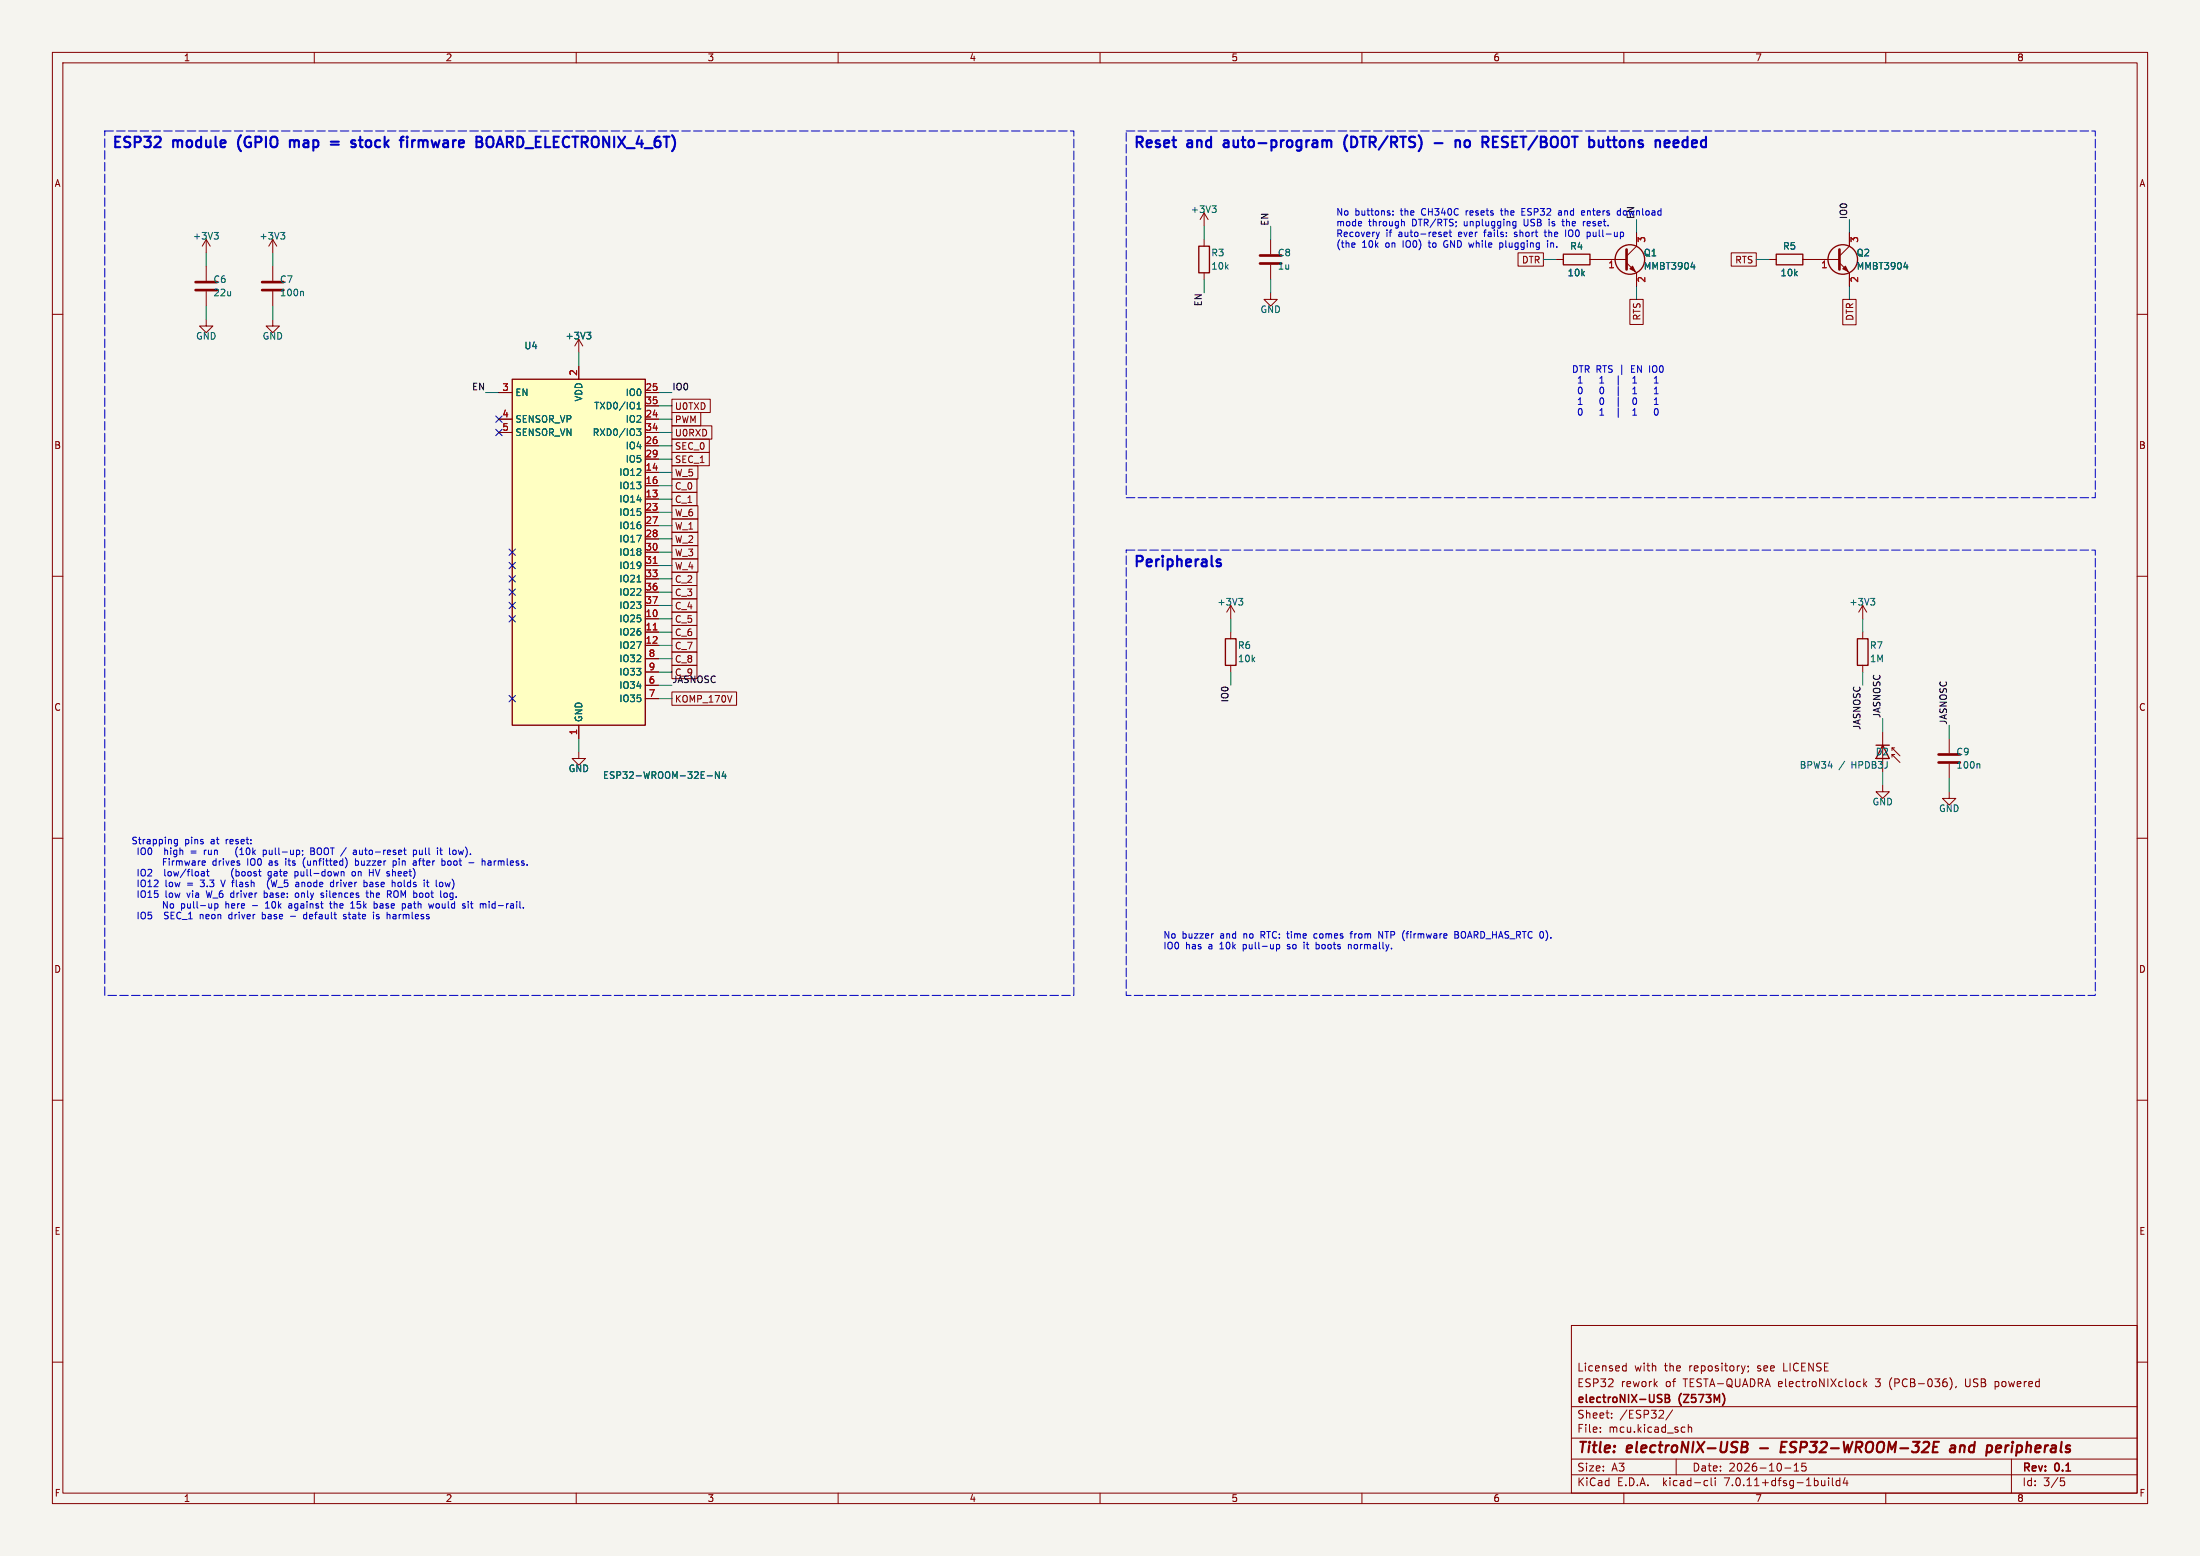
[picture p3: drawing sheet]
(kicad_sch
 (version 20230121)
 (generator eeschema)
 (paper "A3")
 (title_block
  (title "electroNIX-USB - ESP32-WROOM-32E and peripherals")
  (date "2026-10-15")
  (rev "0.1")
  (company "electroNIX-USB (Z573M)")
  (comment 1 "ESP32 rework of TESTA-QUADRA electroNIXclock 3 (PCB-036), USB powered")
  (comment 2 "Licensed with the repository; see LICENSE"))
 (lib_symbols
  (symbol "RF_Module:ESP32-WROOM-32E" (in_bom yes) (on_board yes)
   (property "Reference" "U" (at -12.7 34.29 0) (effects (font (size 1.27 1.27)) (justify left)))
   (property "Value" "ESP32-WROOM-32E" (at 1.27 34.29 0) (effects (font (size 1.27 1.27)) (justify left)))
   (property "Footprint" "RF_Module:ESP32-WROOM-32D" (at 16.51 -34.29 0) (effects (font (size 1.27 1.27)) hide))
   (property "Datasheet" "https://www.espressif.com/sites/default/files/documentation/esp32-wroom-32e_esp32-wroom-32ue_datasheet_en.pdf" (at 0 0 0) (effects (font (size 1.27 1.27)) hide))
   (symbol "ESP32-WROOM-32E_0_1"
    (rectangle (start -12.7 33.02) (end 12.7 -33.02) (stroke (width 0.254) (type default)) (fill (type background))))
   (symbol "ESP32-WROOM-32E_1_1"
    (pin power_in line (at 0 -35.56 90) (length 2.54) (name "GND" (effects (font (size 1.27 1.27)))) (number "1" (effects (font (size 1.27 1.27)))))
    (pin bidirectional line (at 15.24 -12.7 180) (length 2.54) (name "IO25" (effects (font (size 1.27 1.27)))) (number "10" (effects (font (size 1.27 1.27)))))
    (pin bidirectional line (at 15.24 -15.24 180) (length 2.54) (name "IO26" (effects (font (size 1.27 1.27)))) (number "11" (effects (font (size 1.27 1.27)))))
    (pin bidirectional line (at 15.24 -17.78 180) (length 2.54) (name "IO27" (effects (font (size 1.27 1.27)))) (number "12" (effects (font (size 1.27 1.27)))))
    (pin bidirectional line (at 15.24 10.16 180) (length 2.54) (name "IO14" (effects (font (size 1.27 1.27)))) (number "13" (effects (font (size 1.27 1.27)))))
    (pin bidirectional line (at 15.24 15.24 180) (length 2.54) (name "IO12" (effects (font (size 1.27 1.27)))) (number "14" (effects (font (size 1.27 1.27)))))
    (pin passive line (at 0 -35.56 90) (length 2.54) hide (name "GND" (effects (font (size 1.27 1.27)))) (number "15" (effects (font (size 1.27 1.27)))))
    (pin bidirectional line (at 15.24 12.7 180) (length 2.54) (name "IO13" (effects (font (size 1.27 1.27)))) (number "16" (effects (font (size 1.27 1.27)))))
    (pin no_connect line (at -12.7 -5.08 0) (length 2.54) hide (name "NC" (effects (font (size 1.27 1.27)))) (number "17" (effects (font (size 1.27 1.27)))))
    (pin no_connect line (at -12.7 -7.62 0) (length 2.54) hide (name "NC" (effects (font (size 1.27 1.27)))) (number "18" (effects (font (size 1.27 1.27)))))
    (pin no_connect line (at -12.7 -12.7 0) (length 2.54) hide (name "NC" (effects (font (size 1.27 1.27)))) (number "19" (effects (font (size 1.27 1.27)))))
    (pin power_in line (at 0 35.56 270) (length 2.54) (name "VDD" (effects (font (size 1.27 1.27)))) (number "2" (effects (font (size 1.27 1.27)))))
    (pin no_connect line (at -12.7 -10.16 0) (length 2.54) hide (name "NC" (effects (font (size 1.27 1.27)))) (number "20" (effects (font (size 1.27 1.27)))))
    (pin no_connect line (at -12.7 0 0) (length 2.54) hide (name "NC" (effects (font (size 1.27 1.27)))) (number "21" (effects (font (size 1.27 1.27)))))
    (pin no_connect line (at -12.7 -2.54 0) (length 2.54) hide (name "NC" (effects (font (size 1.27 1.27)))) (number "22" (effects (font (size 1.27 1.27)))))
    (pin bidirectional line (at 15.24 7.62 180) (length 2.54) (name "IO15" (effects (font (size 1.27 1.27)))) (number "23" (effects (font (size 1.27 1.27)))))
    (pin bidirectional line (at 15.24 25.4 180) (length 2.54) (name "IO2" (effects (font (size 1.27 1.27)))) (number "24" (effects (font (size 1.27 1.27)))))
    (pin bidirectional line (at 15.24 30.48 180) (length 2.54) (name "IO0" (effects (font (size 1.27 1.27)))) (number "25" (effects (font (size 1.27 1.27)))))
    (pin bidirectional line (at 15.24 20.32 180) (length 2.54) (name "IO4" (effects (font (size 1.27 1.27)))) (number "26" (effects (font (size 1.27 1.27)))))
    (pin bidirectional line (at 15.24 5.08 180) (length 2.54) (name "IO16" (effects (font (size 1.27 1.27)))) (number "27" (effects (font (size 1.27 1.27)))))
    (pin bidirectional line (at 15.24 2.54 180) (length 2.54) (name "IO17" (effects (font (size 1.27 1.27)))) (number "28" (effects (font (size 1.27 1.27)))))
    (pin bidirectional line (at 15.24 17.78 180) (length 2.54) (name "IO5" (effects (font (size 1.27 1.27)))) (number "29" (effects (font (size 1.27 1.27)))))
    (pin input line (at -15.24 30.48 0) (length 2.54) (name "EN" (effects (font (size 1.27 1.27)))) (number "3" (effects (font (size 1.27 1.27)))))
    (pin bidirectional line (at 15.24 0 180) (length 2.54) (name "IO18" (effects (font (size 1.27 1.27)))) (number "30" (effects (font (size 1.27 1.27)))))
    (pin bidirectional line (at 15.24 -2.54 180) (length 2.54) (name "IO19" (effects (font (size 1.27 1.27)))) (number "31" (effects (font (size 1.27 1.27)))))
    (pin no_connect line (at -12.7 -27.94 0) (length 2.54) hide (name "NC" (effects (font (size 1.27 1.27)))) (number "32" (effects (font (size 1.27 1.27)))))
    (pin bidirectional line (at 15.24 -5.08 180) (length 2.54) (name "IO21" (effects (font (size 1.27 1.27)))) (number "33" (effects (font (size 1.27 1.27)))))
    (pin bidirectional line (at 15.24 22.86 180) (length 2.54) (name "RXD0/IO3" (effects (font (size 1.27 1.27)))) (number "34" (effects (font (size 1.27 1.27)))))
    (pin bidirectional line (at 15.24 27.94 180) (length 2.54) (name "TXD0/IO1" (effects (font (size 1.27 1.27)))) (number "35" (effects (font (size 1.27 1.27)))))
    (pin bidirectional line (at 15.24 -7.62 180) (length 2.54) (name "IO22" (effects (font (size 1.27 1.27)))) (number "36" (effects (font (size 1.27 1.27)))))
    (pin bidirectional line (at 15.24 -10.16 180) (length 2.54) (name "IO23" (effects (font (size 1.27 1.27)))) (number "37" (effects (font (size 1.27 1.27)))))
    (pin passive line (at 0 -35.56 90) (length 2.54) hide (name "GND" (effects (font (size 1.27 1.27)))) (number "38" (effects (font (size 1.27 1.27)))))
    (pin passive line (at 0 -35.56 90) (length 2.54) hide (name "GND" (effects (font (size 1.27 1.27)))) (number "39" (effects (font (size 1.27 1.27)))))
    (pin input line (at -15.24 25.4 0) (length 2.54) (name "SENSOR_VP" (effects (font (size 1.27 1.27)))) (number "4" (effects (font (size 1.27 1.27)))))
    (pin input line (at -15.24 22.86 0) (length 2.54) (name "SENSOR_VN" (effects (font (size 1.27 1.27)))) (number "5" (effects (font (size 1.27 1.27)))))
    (pin input line (at 15.24 -25.4 180) (length 2.54) (name "IO34" (effects (font (size 1.27 1.27)))) (number "6" (effects (font (size 1.27 1.27)))))
    (pin input line (at 15.24 -27.94 180) (length 2.54) (name "IO35" (effects (font (size 1.27 1.27)))) (number "7" (effects (font (size 1.27 1.27)))))
    (pin bidirectional line (at 15.24 -20.32 180) (length 2.54) (name "IO32" (effects (font (size 1.27 1.27)))) (number "8" (effects (font (size 1.27 1.27)))))
    (pin bidirectional line (at 15.24 -22.86 180) (length 2.54) (name "IO33" (effects (font (size 1.27 1.27)))) (number "9" (effects (font (size 1.27 1.27)))))))
  (symbol "power:GND"
   (power)
   (pin_names
    (offset 0)) (in_bom yes) (on_board yes)
   (property "Reference" "#PWR" (at 0 -6.35 0) (effects (font (size 1.27 1.27)) hide))
   (property "Value" "GND" (at 0 -3.81 0) (effects (font (size 1.27 1.27))))
   (property "Footprint" "" (at 0 0 0) (effects (font (size 1.27 1.27)) hide))
   (property "Datasheet" "" (at 0 0 0) (effects (font (size 1.27 1.27)) hide))
   (symbol "GND_0_1"
    (polyline (pts (xy 0 0) (xy 0 -1.27) (xy 1.27 -1.27) (xy 0 -2.54) (xy -1.27 -1.27) (xy 0 -1.27)) (stroke (width 0) (type default)) (fill (type none))))
   (symbol "GND_1_1"
    (pin power_in line (at 0 0 270) (length 0) hide (name "GND" (effects (font (size 1.27 1.27)))) (number "1" (effects (font (size 1.27 1.27)))))))
  (symbol "power:+3V3"
   (power)
   (pin_names
    (offset 0)) (in_bom yes) (on_board yes)
   (property "Reference" "#PWR" (at 0 -3.81 0) (effects (font (size 1.27 1.27)) hide))
   (property "Value" "+3V3" (at 0 3.556 0) (effects (font (size 1.27 1.27))))
   (property "Footprint" "" (at 0 0 0) (effects (font (size 1.27 1.27)) hide))
   (property "Datasheet" "" (at 0 0 0) (effects (font (size 1.27 1.27)) hide))
   (symbol "+3V3_0_1"
    (polyline (pts (xy -0.762 1.27) (xy 0 2.54)) (stroke (width 0) (type default)) (fill (type none)))
    (polyline (pts (xy 0 0) (xy 0 2.54)) (stroke (width 0) (type default)) (fill (type none)))
    (polyline (pts (xy 0 2.54) (xy 0.762 1.27)) (stroke (width 0) (type default)) (fill (type none))))
   (symbol "+3V3_1_1"
    (pin power_in line (at 0 0 90) (length 0) hide (name "+3V3" (effects (font (size 1.27 1.27)))) (number "1" (effects (font (size 1.27 1.27)))))))
  (symbol "Device:C"
   (pin_numbers hide)
   (pin_names
    (offset 0.254)) (in_bom yes) (on_board yes)
   (property "Reference" "C" (at 0.635 2.54 0) (effects (font (size 1.27 1.27)) (justify left)))
   (property "Value" "C" (at 0.635 -2.54 0) (effects (font (size 1.27 1.27)) (justify left)))
   (property "Footprint" "" (at 0.9652 -3.81 0) (effects (font (size 1.27 1.27)) hide))
   (property "Datasheet" "~" (at 0 0 0) (effects (font (size 1.27 1.27)) hide))
   (symbol "C_0_1"
    (polyline (pts (xy -2.032 -0.762) (xy 2.032 -0.762)) (stroke (width 0.508) (type default)) (fill (type none)))
    (polyline (pts (xy -2.032 0.762) (xy 2.032 0.762)) (stroke (width 0.508) (type default)) (fill (type none))))
   (symbol "C_1_1"
    (pin passive line (at 0 3.81 270) (length 2.794) (name "~" (effects (font (size 1.27 1.27)))) (number "1" (effects (font (size 1.27 1.27)))))
    (pin passive line (at 0 -3.81 90) (length 2.794) (name "~" (effects (font (size 1.27 1.27)))) (number "2" (effects (font (size 1.27 1.27)))))))
  (symbol "Device:R"
   (pin_numbers hide)
   (pin_names
    (offset 0)) (in_bom yes) (on_board yes)
   (property "Reference" "R" (at 2.032 0 90) (effects (font (size 1.27 1.27))))
   (property "Value" "R" (at 0 0 90) (effects (font (size 1.27 1.27))))
   (property "Footprint" "" (at -1.778 0 90) (effects (font (size 1.27 1.27)) hide))
   (property "Datasheet" "~" (at 0 0 0) (effects (font (size 1.27 1.27)) hide))
   (symbol "R_0_1"
    (rectangle (start -1.016 -2.54) (end 1.016 2.54) (stroke (width 0.254) (type default)) (fill (type none))))
   (symbol "R_1_1"
    (pin passive line (at 0 3.81 270) (length 1.27) (name "~" (effects (font (size 1.27 1.27)))) (number "1" (effects (font (size 1.27 1.27)))))
    (pin passive line (at 0 -3.81 90) (length 1.27) (name "~" (effects (font (size 1.27 1.27)))) (number "2" (effects (font (size 1.27 1.27)))))))
  (symbol "Transistor_BJT:MMBT3904"
   (pin_names
    (offset 0) hide) (in_bom yes) (on_board yes)
   (property "Reference" "Q" (at 5.08 1.905 0) (effects (font (size 1.27 1.27)) (justify left)))
   (property "Value" "MMBT3904" (at 5.08 0 0) (effects (font (size 1.27 1.27)) (justify left)))
   (property "Footprint" "Package_TO_SOT_SMD:SOT-23" (at 5.08 -1.905 0) (effects (font (size 1.27 1.27) italic) (justify left) hide))
   (property "Datasheet" "https://www.onsemi.com/pdf/datasheet/pzt3904-d.pdf" (at 0 0 0) (effects (font (size 1.27 1.27)) (justify left) hide))
   (symbol "MMBT3904_0_1"
    (polyline (pts (xy 0.635 0.635) (xy 2.54 2.54)) (stroke (width 0) (type default)) (fill (type none)))
    (polyline (pts (xy 0.635 -0.635) (xy 2.54 -2.54) (xy 2.54 -2.54)) (stroke (width 0) (type default)) (fill (type none)))
    (polyline (pts (xy 0.635 1.905) (xy 0.635 -1.905) (xy 0.635 -1.905)) (stroke (width 0.508) (type default)) (fill (type none)))
    (polyline (pts (xy 1.27 -1.778) (xy 1.778 -1.27) (xy 2.286 -2.286) (xy 1.27 -1.778) (xy 1.27 -1.778)) (stroke (width 0) (type default)) (fill (type outline)))
    (circle (center 1.27 0) (radius 2.8194) (stroke (width 0.254) (type default)) (fill (type none))))
   (symbol "MMBT3904_1_1"
    (pin input line (at -5.08 0 0) (length 5.715) (name "B" (effects (font (size 1.27 1.27)))) (number "1" (effects (font (size 1.27 1.27)))))
    (pin passive line (at 2.54 -5.08 90) (length 2.54) (name "E" (effects (font (size 1.27 1.27)))) (number "2" (effects (font (size 1.27 1.27)))))
    (pin passive line (at 2.54 5.08 270) (length 2.54) (name "C" (effects (font (size 1.27 1.27)))) (number "3" (effects (font (size 1.27 1.27)))))))
  (symbol "Device:D_Photo"
   (pin_numbers hide)
   (pin_names hide) (in_bom yes) (on_board yes)
   (property "Reference" "D" (at 0.508 1.778 0) (effects (font (size 1.27 1.27)) (justify left)))
   (property "Value" "D_Photo" (at -1.016 -2.794 0) (effects (font (size 1.27 1.27))))
   (property "Footprint" "" (at -1.27 0 0) (effects (font (size 1.27 1.27)) hide))
   (property "Datasheet" "~" (at -1.27 0 0) (effects (font (size 1.27 1.27)) hide))
   (symbol "D_Photo_0_1"
    (polyline (pts (xy -2.54 1.27) (xy -2.54 -1.27)) (stroke (width 0.254) (type default)) (fill (type none)))
    (polyline (pts (xy -2.032 1.778) (xy -1.524 1.778)) (stroke (width 0) (type default)) (fill (type none)))
    (polyline (pts (xy 0 0) (xy -2.54 0)) (stroke (width 0) (type default)) (fill (type none)))
    (polyline (pts (xy -0.508 3.302) (xy -2.032 1.778) (xy -2.032 2.286)) (stroke (width 0) (type default)) (fill (type none)))
    (polyline (pts (xy 0 -1.27) (xy 0 1.27) (xy -2.54 0) (xy 0 -1.27)) (stroke (width 0.254) (type default)) (fill (type none)))
    (polyline (pts (xy 0.762 3.302) (xy -0.762 1.778) (xy -0.762 2.286) (xy -0.762 1.778) (xy -0.254 1.778)) (stroke (width 0) (type default)) (fill (type none))))
   (symbol "D_Photo_1_1"
    (pin passive line (at -5.08 0 0) (length 2.54) (name "K" (effects (font (size 1.27 1.27)))) (number "1" (effects (font (size 1.27 1.27)))))
    (pin passive line (at 2.54 0 180) (length 2.54) (name "A" (effects (font (size 1.27 1.27)))) (number "2" (effects (font (size 1.27 1.27))))))))
 (wire (pts (xy 110.49 140.97) (xy 110.49 143.51)) (stroke (width 0) (type default)))
 (wire (pts (xy 125.73 118.11) (xy 128.27 118.11)) (stroke (width 0) (type default)))
 (wire (pts (xy 125.73 120.65) (xy 128.27 120.65)) (stroke (width 0) (type default)))
 (wire (pts (xy 125.73 123.19) (xy 128.27 123.19)) (stroke (width 0) (type default)))
 (wire (pts (xy 125.73 95.25) (xy 128.27 95.25)) (stroke (width 0) (type default)))
 (wire (pts (xy 125.73 90.17) (xy 128.27 90.17)) (stroke (width 0) (type default)))
 (wire (pts (xy 125.73 92.71) (xy 128.27 92.71)) (stroke (width 0) (type default)))
 (no_connect (at 97.79 110.49))
 (no_connect (at 97.79 113.03))
 (no_connect (at 97.79 118.11))
 (wire (pts (xy 110.49 69.85) (xy 110.49 67.31)) (stroke (width 0) (type default)))
 (no_connect (at 97.79 115.57))
 (no_connect (at 97.79 105.41))
 (no_connect (at 97.79 107.95))
 (wire (pts (xy 125.73 97.79) (xy 128.27 97.79)) (stroke (width 0) (type default)))
 (wire (pts (xy 125.73 80.01) (xy 128.27 80.01)) (stroke (width 0) (type default)))
 (wire (pts (xy 125.73 74.93) (xy 128.27 74.93)) (stroke (width 0) (type default)))
 (wire (pts (xy 125.73 85.09) (xy 128.27 85.09)) (stroke (width 0) (type default)))
 (wire (pts (xy 125.73 100.33) (xy 128.27 100.33)) (stroke (width 0) (type default)))
 (wire (pts (xy 125.73 102.87) (xy 128.27 102.87)) (stroke (width 0) (type default)))
 (wire (pts (xy 125.73 87.63) (xy 128.27 87.63)) (stroke (width 0) (type default)))
 (wire (pts (xy 95.25 74.93) (xy 92.71 74.93)) (stroke (width 0) (type default)))
 (wire (pts (xy 125.73 105.41) (xy 128.27 105.41)) (stroke (width 0) (type default)))
 (wire (pts (xy 125.73 107.95) (xy 128.27 107.95)) (stroke (width 0) (type default)))
 (no_connect (at 97.79 133.35))
 (wire (pts (xy 125.73 110.49) (xy 128.27 110.49)) (stroke (width 0) (type default)))
 (wire (pts (xy 125.73 82.55) (xy 128.27 82.55)) (stroke (width 0) (type default)))
 (wire (pts (xy 125.73 77.47) (xy 128.27 77.47)) (stroke (width 0) (type default)))
 (wire (pts (xy 125.73 113.03) (xy 128.27 113.03)) (stroke (width 0) (type default)))
 (wire (pts (xy 125.73 115.57) (xy 128.27 115.57)) (stroke (width 0) (type default)))
 (no_connect (at 95.25 80.01))
 (no_connect (at 95.25 82.55))
 (wire (pts (xy 125.73 130.81) (xy 128.27 130.81)) (stroke (width 0) (type default)))
 (wire (pts (xy 125.73 133.35) (xy 128.27 133.35)) (stroke (width 0) (type default)))
 (wire (pts (xy 125.73 125.73) (xy 128.27 125.73)) (stroke (width 0) (type default)))
 (wire (pts (xy 125.73 128.27) (xy 128.27 128.27)) (stroke (width 0) (type default)))
 (wire (pts (xy 39.37 50.8) (xy 39.37 48.26)) (stroke (width 0) (type default)))
 (wire (pts (xy 39.37 58.42) (xy 39.37 60.96)) (stroke (width 0) (type default)))
 (wire (pts (xy 52.07 50.8) (xy 52.07 48.26)) (stroke (width 0) (type default)))
 (wire (pts (xy 52.07 58.42) (xy 52.07 60.96)) (stroke (width 0) (type default)))
 (wire (pts (xy 229.87 45.72) (xy 229.87 43.18)) (stroke (width 0) (type default)))
 (wire (pts (xy 229.87 53.34) (xy 229.87 55.88)) (stroke (width 0) (type default)))
 (wire (pts (xy 242.57 45.72) (xy 242.57 43.18)) (stroke (width 0) (type default)))
 (wire (pts (xy 242.57 53.34) (xy 242.57 55.88)) (stroke (width 0) (type default)))
 (wire (pts (xy 297.18 49.53) (xy 294.64 49.53)) (stroke (width 0) (type default)))
 (wire (pts (xy 312.42 54.61) (xy 312.42 57.15)) (stroke (width 0) (type default)))
 (wire (pts (xy 312.42 44.45) (xy 312.42 41.91)) (stroke (width 0) (type default)))
 (wire (pts (xy 337.82 49.53) (xy 335.28 49.53)) (stroke (width 0) (type default)))
 (wire (pts (xy 353.06 54.61) (xy 353.06 57.15)) (stroke (width 0) (type default)))
 (wire (pts (xy 353.06 44.45) (xy 353.06 41.91)) (stroke (width 0) (type default)))
 (wire (pts (xy 234.95 120.65) (xy 234.95 118.11)) (stroke (width 0) (type default)))
 (wire (pts (xy 234.95 128.27) (xy 234.95 130.81)) (stroke (width 0) (type default)))
 (wire (pts (xy 355.6 120.65) (xy 355.6 118.11)) (stroke (width 0) (type default)))
 (wire (pts (xy 355.6 128.27) (xy 355.6 130.81)) (stroke (width 0) (type default)))
 (wire (pts (xy 359.41 139.7) (xy 359.41 137.16)) (stroke (width 0) (type default)))
 (wire (pts (xy 359.41 147.32) (xy 359.41 149.86)) (stroke (width 0) (type default)))
 (wire (pts (xy 372.11 140.97) (xy 372.11 138.43)) (stroke (width 0) (type default)))
 (wire (pts (xy 372.11 148.59) (xy 372.11 151.13)) (stroke (width 0) (type default)))
 (global_label "C_5"
  (shape passive) (at 128.27 118.11 0) (fields_autoplaced) (effects (font (size 1.27 1.27)) (justify left))
  (property "Intersheetrefs" "${INTERSHEET_REFS}" (at 128.27 118.11 0) (effects (font (size 1.27 1.27)) hide)))
 (global_label "C_6"
  (shape passive) (at 128.27 120.65 0) (fields_autoplaced) (effects (font (size 1.27 1.27)) (justify left))
  (property "Intersheetrefs" "${INTERSHEET_REFS}" (at 128.27 120.65 0) (effects (font (size 1.27 1.27)) hide)))
 (global_label "C_7"
  (shape passive) (at 128.27 123.19 0) (fields_autoplaced) (effects (font (size 1.27 1.27)) (justify left))
  (property "Intersheetrefs" "${INTERSHEET_REFS}" (at 128.27 123.19 0) (effects (font (size 1.27 1.27)) hide)))
 (global_label "C_1"
  (shape passive) (at 128.27 95.25 0) (fields_autoplaced) (effects (font (size 1.27 1.27)) (justify left))
  (property "Intersheetrefs" "${INTERSHEET_REFS}" (at 128.27 95.25 0) (effects (font (size 1.27 1.27)) hide)))
 (global_label "W_5"
  (shape passive) (at 128.27 90.17 0) (fields_autoplaced) (effects (font (size 1.27 1.27)) (justify left))
  (property "Intersheetrefs" "${INTERSHEET_REFS}" (at 128.27 90.17 0) (effects (font (size 1.27 1.27)) hide)))
 (global_label "C_0"
  (shape passive) (at 128.27 92.71 0) (fields_autoplaced) (effects (font (size 1.27 1.27)) (justify left))
  (property "Intersheetrefs" "${INTERSHEET_REFS}" (at 128.27 92.71 0) (effects (font (size 1.27 1.27)) hide)))
 (global_label "W_6"
  (shape passive) (at 128.27 97.79 0) (fields_autoplaced) (effects (font (size 1.27 1.27)) (justify left))
  (property "Intersheetrefs" "${INTERSHEET_REFS}" (at 128.27 97.79 0) (effects (font (size 1.27 1.27)) hide)))
 (global_label "PWM"
  (shape passive) (at 128.27 80.01 0) (fields_autoplaced) (effects (font (size 1.27 1.27)) (justify left))
  (property "Intersheetrefs" "${INTERSHEET_REFS}" (at 128.27 80.01 0) (effects (font (size 1.27 1.27)) hide)))
 (label "IO0" (at 128.27 74.93 0) (fields_autoplaced) (effects (font (size 1.27 1.27)) (justify left bottom)))
 (global_label "SEC_0"
  (shape passive) (at 128.27 85.09 0) (fields_autoplaced) (effects (font (size 1.27 1.27)) (justify left))
  (property "Intersheetrefs" "${INTERSHEET_REFS}" (at 128.27 85.09 0) (effects (font (size 1.27 1.27)) hide)))
 (global_label "W_1"
  (shape passive) (at 128.27 100.33 0) (fields_autoplaced) (effects (font (size 1.27 1.27)) (justify left))
  (property "Intersheetrefs" "${INTERSHEET_REFS}" (at 128.27 100.33 0) (effects (font (size 1.27 1.27)) hide)))
 (global_label "W_2"
  (shape passive) (at 128.27 102.87 0) (fields_autoplaced) (effects (font (size 1.27 1.27)) (justify left))
  (property "Intersheetrefs" "${INTERSHEET_REFS}" (at 128.27 102.87 0) (effects (font (size 1.27 1.27)) hide)))
 (global_label "SEC_1"
  (shape passive) (at 128.27 87.63 0) (fields_autoplaced) (effects (font (size 1.27 1.27)) (justify left))
  (property "Intersheetrefs" "${INTERSHEET_REFS}" (at 128.27 87.63 0) (effects (font (size 1.27 1.27)) hide)))
 (label "EN" (at 92.71 74.93 180) (fields_autoplaced) (effects (font (size 1.27 1.27)) (justify right bottom)))
 (global_label "W_3"
  (shape passive) (at 128.27 105.41 0) (fields_autoplaced) (effects (font (size 1.27 1.27)) (justify left))
  (property "Intersheetrefs" "${INTERSHEET_REFS}" (at 128.27 105.41 0) (effects (font (size 1.27 1.27)) hide)))
 (global_label "W_4"
  (shape passive) (at 128.27 107.95 0) (fields_autoplaced) (effects (font (size 1.27 1.27)) (justify left))
  (property "Intersheetrefs" "${INTERSHEET_REFS}" (at 128.27 107.95 0) (effects (font (size 1.27 1.27)) hide)))
 (global_label "C_2"
  (shape passive) (at 128.27 110.49 0) (fields_autoplaced) (effects (font (size 1.27 1.27)) (justify left))
  (property "Intersheetrefs" "${INTERSHEET_REFS}" (at 128.27 110.49 0) (effects (font (size 1.27 1.27)) hide)))
 (global_label "U0RXD"
  (shape passive) (at 128.27 82.55 0) (fields_autoplaced) (effects (font (size 1.27 1.27)) (justify left))
  (property "Intersheetrefs" "${INTERSHEET_REFS}" (at 128.27 82.55 0) (effects (font (size 1.27 1.27)) hide)))
 (global_label "U0TXD"
  (shape passive) (at 128.27 77.47 0) (fields_autoplaced) (effects (font (size 1.27 1.27)) (justify left))
  (property "Intersheetrefs" "${INTERSHEET_REFS}" (at 128.27 77.47 0) (effects (font (size 1.27 1.27)) hide)))
 (global_label "C_3"
  (shape passive) (at 128.27 113.03 0) (fields_autoplaced) (effects (font (size 1.27 1.27)) (justify left))
  (property "Intersheetrefs" "${INTERSHEET_REFS}" (at 128.27 113.03 0) (effects (font (size 1.27 1.27)) hide)))
 (global_label "C_4"
  (shape passive) (at 128.27 115.57 0) (fields_autoplaced) (effects (font (size 1.27 1.27)) (justify left))
  (property "Intersheetrefs" "${INTERSHEET_REFS}" (at 128.27 115.57 0) (effects (font (size 1.27 1.27)) hide)))
 (label "JASNOSC" (at 128.27 130.81 0) (fields_autoplaced) (effects (font (size 1.27 1.27)) (justify left bottom)))
 (global_label "KOMP_170V"
  (shape passive) (at 128.27 133.35 0) (fields_autoplaced) (effects (font (size 1.27 1.27)) (justify left))
  (property "Intersheetrefs" "${INTERSHEET_REFS}" (at 128.27 133.35 0) (effects (font (size 1.27 1.27)) hide)))
 (global_label "C_8"
  (shape passive) (at 128.27 125.73 0) (fields_autoplaced) (effects (font (size 1.27 1.27)) (justify left))
  (property "Intersheetrefs" "${INTERSHEET_REFS}" (at 128.27 125.73 0) (effects (font (size 1.27 1.27)) hide)))
 (global_label "C_9"
  (shape passive) (at 128.27 128.27 0) (fields_autoplaced) (effects (font (size 1.27 1.27)) (justify left))
  (property "Intersheetrefs" "${INTERSHEET_REFS}" (at 128.27 128.27 0) (effects (font (size 1.27 1.27)) hide)))
 (label "EN" (at 229.87 55.88 270) (fields_autoplaced) (effects (font (size 1.27 1.27)) (justify right bottom)))
 (label "EN" (at 242.57 43.18 90) (fields_autoplaced) (effects (font (size 1.27 1.27)) (justify left bottom)))
 (global_label "DTR"
  (shape passive) (at 294.64 49.53 180) (fields_autoplaced) (effects (font (size 1.27 1.27)) (justify right))
  (property "Intersheetrefs" "${INTERSHEET_REFS}" (at 294.64 49.53 0) (effects (font (size 1.27 1.27)) hide)))
 (global_label "RTS"
  (shape passive) (at 312.42 57.15 270) (fields_autoplaced) (effects (font (size 1.27 1.27)) (justify right))
  (property "Intersheetrefs" "${INTERSHEET_REFS}" (at 312.42 57.15 0) (effects (font (size 1.27 1.27)) hide)))
 (label "EN" (at 312.42 41.91 90) (fields_autoplaced) (effects (font (size 1.27 1.27)) (justify left bottom)))
 (global_label "RTS"
  (shape passive) (at 335.28 49.53 180) (fields_autoplaced) (effects (font (size 1.27 1.27)) (justify right))
  (property "Intersheetrefs" "${INTERSHEET_REFS}" (at 335.28 49.53 0) (effects (font (size 1.27 1.27)) hide)))
 (global_label "DTR"
  (shape passive) (at 353.06 57.15 270) (fields_autoplaced) (effects (font (size 1.27 1.27)) (justify right))
  (property "Intersheetrefs" "${INTERSHEET_REFS}" (at 353.06 57.15 0) (effects (font (size 1.27 1.27)) hide)))
 (label "IO0" (at 353.06 41.91 90) (fields_autoplaced) (effects (font (size 1.27 1.27)) (justify left bottom)))
 (label "IO0" (at 234.95 130.81 270) (fields_autoplaced) (effects (font (size 1.27 1.27)) (justify right bottom)))
 (label "JASNOSC" (at 355.6 130.81 270) (fields_autoplaced) (effects (font (size 1.27 1.27)) (justify right bottom)))
 (label "JASNOSC" (at 359.41 137.16 90) (fields_autoplaced) (effects (font (size 1.27 1.27)) (justify left bottom)))
 (label "JASNOSC" (at 372.11 138.43 90) (fields_autoplaced) (effects (font (size 1.27 1.27)) (justify left bottom)))
 (rectangle (start 20 25) (end 205 190) (stroke (width 0.15) (type dash)) (fill (type none)))
 (text "ESP32 module (GPIO map = stock firmware BOARD_ELECTRONIX_4_6T)" (at 21.27 26.27 0) (effects (font (size 2 2) bold) (justify left top)))
 (text "Strapping pins at reset:\n IO0  high = run   (10k pull-up; BOOT / auto-reset pull it low).\n      Firmware drives IO0 as its (unfitted) buzzer pin after boot - harmless.\n IO2  low/float    (boost gate pull-down on HV sheet)\n IO12 low = 3.3 V flash  (W_5 anode driver base holds it low)\n IO15 low via W_6 driver base: only silences the ROM boot log.\n      No pull-up here - 10k against the 15k base path would sit mid-rail.\n IO5  SEC_1 neon driver base - default state is harmless" (at 25 160 0) (effects (font (size 1.27 1.27)) (justify left top)))
 (rectangle (start 215 25) (end 400 95) (stroke (width 0.15) (type dash)) (fill (type none)))
 (text "Reset and auto-program (DTR/RTS) - no RESET/BOOT buttons needed" (at 216.27 26.27 0) (effects (font (size 2 2) bold) (justify left top)))
 (text "No buttons: the CH340C resets the ESP32 and enters download\nmode through DTR/RTS; unplugging USB is the reset.\nRecovery if auto-reset ever fails: short the IO0 pull-up\n(the 10k on IO0) to GND while plugging in." (at 255 40 0) (effects (font (size 1.27 1.27)) (justify left top)))
 (text "DTR RTS | EN IO0\n 1   1  |  1   1\n 0   0  |  1   1\n 1   0  |  0   1\n 0   1  |  1   0" (at 300 70 0) (effects (font (size 1.27 1.27)) (justify left top)))
 (rectangle (start 215 105) (end 400 190) (stroke (width 0.15) (type dash)) (fill (type none)))
 (text "Peripherals" (at 216.27 106.27 0) (effects (font (size 2 2) bold) (justify left top)))
 (text "No buzzer and no RTC: time comes from NTP (firmware BOARD_HAS_RTC 0).\nIO0 has a 10k pull-up so it boots normally." (at 222 178 0) (effects (font (size 1.27 1.27)) (justify left top)))
 (symbol
  (lib_id "power:GND") (at 110.49 143.51 0) (unit 1) (in_bom yes) (on_board yes) (dnp no)
  (property "Reference" "#PWR3000" (at 110.49 143.51 0) (effects (font (size 1.27 1.27)) hide))
  (property "Value" "GND" (at 110.49 146.71 0) (effects (font (size 1.27 1.27))))
  (property "Footprint" "" (at 110.49 143.51 0) (effects (font (size 1.27 1.27)) hide))
  (property "Datasheet" "" (at 110.49 143.51 0) (effects (font (size 1.27 1.27)) hide)) (pin "1"))
 (symbol
  (lib_id "power:+3V3") (at 110.49 67.31 0) (unit 1) (in_bom yes) (on_board yes) (dnp no)
  (property "Reference" "#PWR3001" (at 110.49 67.31 0) (effects (font (size 1.27 1.27)) hide))
  (property "Value" "+3V3" (at 110.49 64.11 0) (effects (font (size 1.27 1.27))))
  (property "Footprint" "" (at 110.49 67.31 0) (effects (font (size 1.27 1.27)) hide))
  (property "Datasheet" "" (at 110.49 67.31 0) (effects (font (size 1.27 1.27)) hide)) (pin "1"))
 (symbol
  (lib_id "RF_Module:ESP32-WROOM-32E") (at 110.49 105.41 0) (unit 1) (in_bom yes) (on_board yes) (dnp no)
  (property "Reference" "U4" (at 100 66 0) (effects (font (size 1.27 1.27)) (justify left)))
  (property "Value" "ESP32-WROOM-32E-N4" (at 115 148 0) (effects (font (size 1.27 1.27)) (justify left)))
  (property "Footprint" "RF_Module:ESP32-WROOM-32D" (at 110.49 105.41 0) (effects (font (size 1.27 1.27)) (justify left) hide))
  (property "Datasheet" "~" (at 110.49 105.41 0) (effects (font (size 1.27 1.27)) (justify left) hide)) (pin "1") (pin "10") (pin "11") (pin "12") (pin "13") (pin "14") (pin "15") (pin "16") (pin "17") (pin "18") (pin "19") (pin "2") (pin "20") (pin "21") (pin "22") (pin "23") (pin "24") (pin "25") (pin "26") (pin "27") (pin "28") (pin "29") (pin "3") (pin "30") (pin "31") (pin "32") (pin "33") (pin "34") (pin "35") (pin "36") (pin "37") (pin "38") (pin "39") (pin "4") (pin "5") (pin "6") (pin "7") (pin "8") (pin "9"))
 (symbol
  (lib_id "power:+3V3") (at 39.37 48.26 0) (unit 1) (in_bom yes) (on_board yes) (dnp no)
  (property "Reference" "#PWR3003" (at 39.37 48.26 0) (effects (font (size 1.27 1.27)) hide))
  (property "Value" "+3V3" (at 39.37 45.06 0) (effects (font (size 1.27 1.27))))
  (property "Footprint" "" (at 39.37 48.26 0) (effects (font (size 1.27 1.27)) hide))
  (property "Datasheet" "" (at 39.37 48.26 0) (effects (font (size 1.27 1.27)) hide)) (pin "1"))
 (symbol
  (lib_id "power:GND") (at 39.37 60.96 0) (unit 1) (in_bom yes) (on_board yes) (dnp no)
  (property "Reference" "#PWR3004" (at 39.37 60.96 0) (effects (font (size 1.27 1.27)) hide))
  (property "Value" "GND" (at 39.37 64.16 0) (effects (font (size 1.27 1.27))))
  (property "Footprint" "" (at 39.37 60.96 0) (effects (font (size 1.27 1.27)) hide))
  (property "Datasheet" "" (at 39.37 60.96 0) (effects (font (size 1.27 1.27)) hide)) (pin "1"))
 (symbol
  (lib_id "Device:C") (at 39.37 54.61 0) (unit 1) (in_bom yes) (on_board yes) (dnp no)
  (property "Reference" "C6" (at 40.64 53.34 0) (effects (font (size 1.27 1.27)) (justify left)))
  (property "Value" "22u" (at 40.64 55.88 0) (effects (font (size 1.27 1.27)) (justify left)))
  (property "Footprint" "Capacitor_SMD:C_1206_3216Metric" (at 39.37 54.61 0) (effects (font (size 1.27 1.27)) (justify left) hide))
  (property "Datasheet" "~" (at 39.37 54.61 0) (effects (font (size 1.27 1.27)) (justify left) hide)) (pin "1") (pin "2"))
 (symbol
  (lib_id "power:+3V3") (at 52.07 48.26 0) (unit 1) (in_bom yes) (on_board yes) (dnp no)
  (property "Reference" "#PWR3006" (at 52.07 48.26 0) (effects (font (size 1.27 1.27)) hide))
  (property "Value" "+3V3" (at 52.07 45.06 0) (effects (font (size 1.27 1.27))))
  (property "Footprint" "" (at 52.07 48.26 0) (effects (font (size 1.27 1.27)) hide))
  (property "Datasheet" "" (at 52.07 48.26 0) (effects (font (size 1.27 1.27)) hide)) (pin "1"))
 (symbol
  (lib_id "power:GND") (at 52.07 60.96 0) (unit 1) (in_bom yes) (on_board yes) (dnp no)
  (property "Reference" "#PWR3007" (at 52.07 60.96 0) (effects (font (size 1.27 1.27)) hide))
  (property "Value" "GND" (at 52.07 64.16 0) (effects (font (size 1.27 1.27))))
  (property "Footprint" "" (at 52.07 60.96 0) (effects (font (size 1.27 1.27)) hide))
  (property "Datasheet" "" (at 52.07 60.96 0) (effects (font (size 1.27 1.27)) hide)) (pin "1"))
 (symbol
  (lib_id "Device:C") (at 52.07 54.61 0) (unit 1) (in_bom yes) (on_board yes) (dnp no)
  (property "Reference" "C7" (at 53.34 53.34 0) (effects (font (size 1.27 1.27)) (justify left)))
  (property "Value" "100n" (at 53.34 55.88 0) (effects (font (size 1.27 1.27)) (justify left)))
  (property "Footprint" "Capacitor_SMD:C_0805_2012Metric" (at 52.07 54.61 0) (effects (font (size 1.27 1.27)) (justify left) hide))
  (property "Datasheet" "~" (at 52.07 54.61 0) (effects (font (size 1.27 1.27)) (justify left) hide)) (pin "1") (pin "2"))
 (symbol
  (lib_id "power:+3V3") (at 229.87 43.18 0) (unit 1) (in_bom yes) (on_board yes) (dnp no)
  (property "Reference" "#PWR3009" (at 229.87 43.18 0) (effects (font (size 1.27 1.27)) hide))
  (property "Value" "+3V3" (at 229.87 39.98 0) (effects (font (size 1.27 1.27))))
  (property "Footprint" "" (at 229.87 43.18 0) (effects (font (size 1.27 1.27)) hide))
  (property "Datasheet" "" (at 229.87 43.18 0) (effects (font (size 1.27 1.27)) hide)) (pin "1"))
 (symbol
  (lib_id "Device:R") (at 229.87 49.53 0) (unit 1) (in_bom yes) (on_board yes) (dnp no)
  (property "Reference" "R3" (at 231.14 48.26 0) (effects (font (size 1.27 1.27)) (justify left)))
  (property "Value" "10k" (at 231.14 50.8 0) (effects (font (size 1.27 1.27)) (justify left)))
  (property "Footprint" "Resistor_SMD:R_0805_2012Metric" (at 229.87 49.53 0) (effects (font (size 1.27 1.27)) (justify left) hide))
  (property "Datasheet" "~" (at 229.87 49.53 0) (effects (font (size 1.27 1.27)) (justify left) hide)) (pin "1") (pin "2"))
 (symbol
  (lib_id "power:GND") (at 242.57 55.88 0) (unit 1) (in_bom yes) (on_board yes) (dnp no)
  (property "Reference" "#PWR3011" (at 242.57 55.88 0) (effects (font (size 1.27 1.27)) hide))
  (property "Value" "GND" (at 242.57 59.08 0) (effects (font (size 1.27 1.27))))
  (property "Footprint" "" (at 242.57 55.88 0) (effects (font (size 1.27 1.27)) hide))
  (property "Datasheet" "" (at 242.57 55.88 0) (effects (font (size 1.27 1.27)) hide)) (pin "1"))
 (symbol
  (lib_id "Device:C") (at 242.57 49.53 0) (unit 1) (in_bom yes) (on_board yes) (dnp no)
  (property "Reference" "C8" (at 243.84 48.26 0) (effects (font (size 1.27 1.27)) (justify left)))
  (property "Value" "1u" (at 243.84 50.8 0) (effects (font (size 1.27 1.27)) (justify left)))
  (property "Footprint" "Capacitor_SMD:C_0805_2012Metric" (at 242.57 49.53 0) (effects (font (size 1.27 1.27)) (justify left) hide))
  (property "Datasheet" "~" (at 242.57 49.53 0) (effects (font (size 1.27 1.27)) (justify left) hide)) (pin "1") (pin "2"))
 (symbol
  (lib_id "Device:R") (at 300.99 49.53 90) (unit 1) (in_bom yes) (on_board yes) (dnp no)
  (property "Reference" "R4" (at 300.99 46.99 90) (effects (font (size 1.27 1.27))))
  (property "Value" "10k" (at 300.99 52.07 90) (effects (font (size 1.27 1.27))))
  (property "Footprint" "Resistor_SMD:R_0805_2012Metric" (at 300.99 49.53 90) (effects (font (size 1.27 1.27)) (justify left) hide))
  (property "Datasheet" "~" (at 300.99 49.53 90) (effects (font (size 1.27 1.27)) (justify left) hide)) (pin "1") (pin "2"))
 (symbol
  (lib_id "Transistor_BJT:MMBT3904") (at 309.88 49.53 0) (unit 1) (in_bom yes) (on_board yes) (dnp no)
  (property "Reference" "Q1" (at 313.69 48.26 0) (effects (font (size 1.27 1.27)) (justify left)))
  (property "Value" "MMBT3904" (at 313.69 50.8 0) (effects (font (size 1.27 1.27)) (justify left)))
  (property "Footprint" "Package_TO_SOT_SMD:SOT-23" (at 309.88 49.53 0) (effects (font (size 1.27 1.27)) (justify left) hide))
  (property "Datasheet" "~" (at 309.88 49.53 0) (effects (font (size 1.27 1.27)) (justify left) hide)) (pin "1") (pin "2") (pin "3"))
 (symbol
  (lib_id "Device:R") (at 341.63 49.53 90) (unit 1) (in_bom yes) (on_board yes) (dnp no)
  (property "Reference" "R5" (at 341.63 46.99 90) (effects (font (size 1.27 1.27))))
  (property "Value" "10k" (at 341.63 52.07 90) (effects (font (size 1.27 1.27))))
  (property "Footprint" "Resistor_SMD:R_0805_2012Metric" (at 341.63 49.53 90) (effects (font (size 1.27 1.27)) (justify left) hide))
  (property "Datasheet" "~" (at 341.63 49.53 90) (effects (font (size 1.27 1.27)) (justify left) hide)) (pin "1") (pin "2"))
 (symbol
  (lib_id "Transistor_BJT:MMBT3904") (at 350.52 49.53 0) (unit 1) (in_bom yes) (on_board yes) (dnp no)
  (property "Reference" "Q2" (at 354.33 48.26 0) (effects (font (size 1.27 1.27)) (justify left)))
  (property "Value" "MMBT3904" (at 354.33 50.8 0) (effects (font (size 1.27 1.27)) (justify left)))
  (property "Footprint" "Package_TO_SOT_SMD:SOT-23" (at 350.52 49.53 0) (effects (font (size 1.27 1.27)) (justify left) hide))
  (property "Datasheet" "~" (at 350.52 49.53 0) (effects (font (size 1.27 1.27)) (justify left) hide)) (pin "1") (pin "2") (pin "3"))
 (symbol
  (lib_id "power:+3V3") (at 234.95 118.11 0) (unit 1) (in_bom yes) (on_board yes) (dnp no)
  (property "Reference" "#PWR3017" (at 234.95 118.11 0) (effects (font (size 1.27 1.27)) hide))
  (property "Value" "+3V3" (at 234.95 114.91 0) (effects (font (size 1.27 1.27))))
  (property "Footprint" "" (at 234.95 118.11 0) (effects (font (size 1.27 1.27)) hide))
  (property "Datasheet" "" (at 234.95 118.11 0) (effects (font (size 1.27 1.27)) hide)) (pin "1"))
 (symbol
  (lib_id "Device:R") (at 234.95 124.46 0) (unit 1) (in_bom yes) (on_board yes) (dnp no)
  (property "Reference" "R6" (at 236.22 123.19 0) (effects (font (size 1.27 1.27)) (justify left)))
  (property "Value" "10k" (at 236.22 125.73 0) (effects (font (size 1.27 1.27)) (justify left)))
  (property "Footprint" "Resistor_SMD:R_0805_2012Metric" (at 234.95 124.46 0) (effects (font (size 1.27 1.27)) (justify left) hide))
  (property "Datasheet" "~" (at 234.95 124.46 0) (effects (font (size 1.27 1.27)) (justify left) hide)) (pin "1") (pin "2"))
 (symbol
  (lib_id "power:+3V3") (at 355.6 118.11 0) (unit 1) (in_bom yes) (on_board yes) (dnp no)
  (property "Reference" "#PWR3019" (at 355.6 118.11 0) (effects (font (size 1.27 1.27)) hide))
  (property "Value" "+3V3" (at 355.6 114.91 0) (effects (font (size 1.27 1.27))))
  (property "Footprint" "" (at 355.6 118.11 0) (effects (font (size 1.27 1.27)) hide))
  (property "Datasheet" "" (at 355.6 118.11 0) (effects (font (size 1.27 1.27)) hide)) (pin "1"))
 (symbol
  (lib_id "Device:R") (at 355.6 124.46 0) (unit 1) (in_bom yes) (on_board yes) (dnp no)
  (property "Reference" "R7" (at 356.87 123.19 0) (effects (font (size 1.27 1.27)) (justify left)))
  (property "Value" "1M" (at 356.87 125.73 0) (effects (font (size 1.27 1.27)) (justify left)))
  (property "Footprint" "Resistor_SMD:R_0805_2012Metric" (at 355.6 124.46 0) (effects (font (size 1.27 1.27)) (justify left) hide))
  (property "Datasheet" "~" (at 355.6 124.46 0) (effects (font (size 1.27 1.27)) (justify left) hide)) (pin "1") (pin "2"))
 (symbol
  (lib_id "power:GND") (at 359.41 149.86 0) (unit 1) (in_bom yes) (on_board yes) (dnp no)
  (property "Reference" "#PWR3021" (at 359.41 149.86 0) (effects (font (size 1.27 1.27)) hide))
  (property "Value" "GND" (at 359.41 153.06 0) (effects (font (size 1.27 1.27))))
  (property "Footprint" "" (at 359.41 149.86 0) (effects (font (size 1.27 1.27)) hide))
  (property "Datasheet" "" (at 359.41 149.86 0) (effects (font (size 1.27 1.27)) hide)) (pin "1"))
 (symbol
  (lib_id "Device:D_Photo") (at 359.41 144.78 270) (unit 1) (in_bom yes) (on_board yes) (dnp no)
  (property "Reference" "D2" (at 360.68 143.51 90) (effects (font (size 1.27 1.27)) (justify right)))
  (property "Value" "BPW34 / HPDB3J" (at 360.68 146.05 90) (effects (font (size 1.27 1.27)) (justify right)))
  (property "Footprint" "OptoDevice:Osram_DIL2_4.3x4.65mm_P5.08mm" (at 359.41 144.78 90) (effects (font (size 1.27 1.27)) (justify right) hide))
  (property "Datasheet" "~" (at 359.41 144.78 90) (effects (font (size 1.27 1.27)) (justify right) hide)) (pin "1") (pin "2"))
 (symbol
  (lib_id "power:GND") (at 372.11 151.13 0) (unit 1) (in_bom yes) (on_board yes) (dnp no)
  (property "Reference" "#PWR3023" (at 372.11 151.13 0) (effects (font (size 1.27 1.27)) hide))
  (property "Value" "GND" (at 372.11 154.33 0) (effects (font (size 1.27 1.27))))
  (property "Footprint" "" (at 372.11 151.13 0) (effects (font (size 1.27 1.27)) hide))
  (property "Datasheet" "" (at 372.11 151.13 0) (effects (font (size 1.27 1.27)) hide)) (pin "1"))
 (symbol
  (lib_id "Device:C") (at 372.11 144.78 0) (unit 1) (in_bom yes) (on_board yes) (dnp no)
  (property "Reference" "C9" (at 373.38 143.51 0) (effects (font (size 1.27 1.27)) (justify left)))
  (property "Value" "100n" (at 373.38 146.05 0) (effects (font (size 1.27 1.27)) (justify left)))
  (property "Footprint" "Capacitor_SMD:C_0805_2012Metric" (at 372.11 144.78 0) (effects (font (size 1.27 1.27)) (justify left) hide))
  (property "Datasheet" "~" (at 372.11 144.78 0) (effects (font (size 1.27 1.27)) (justify left) hide)) (pin "1") (pin "2")))
